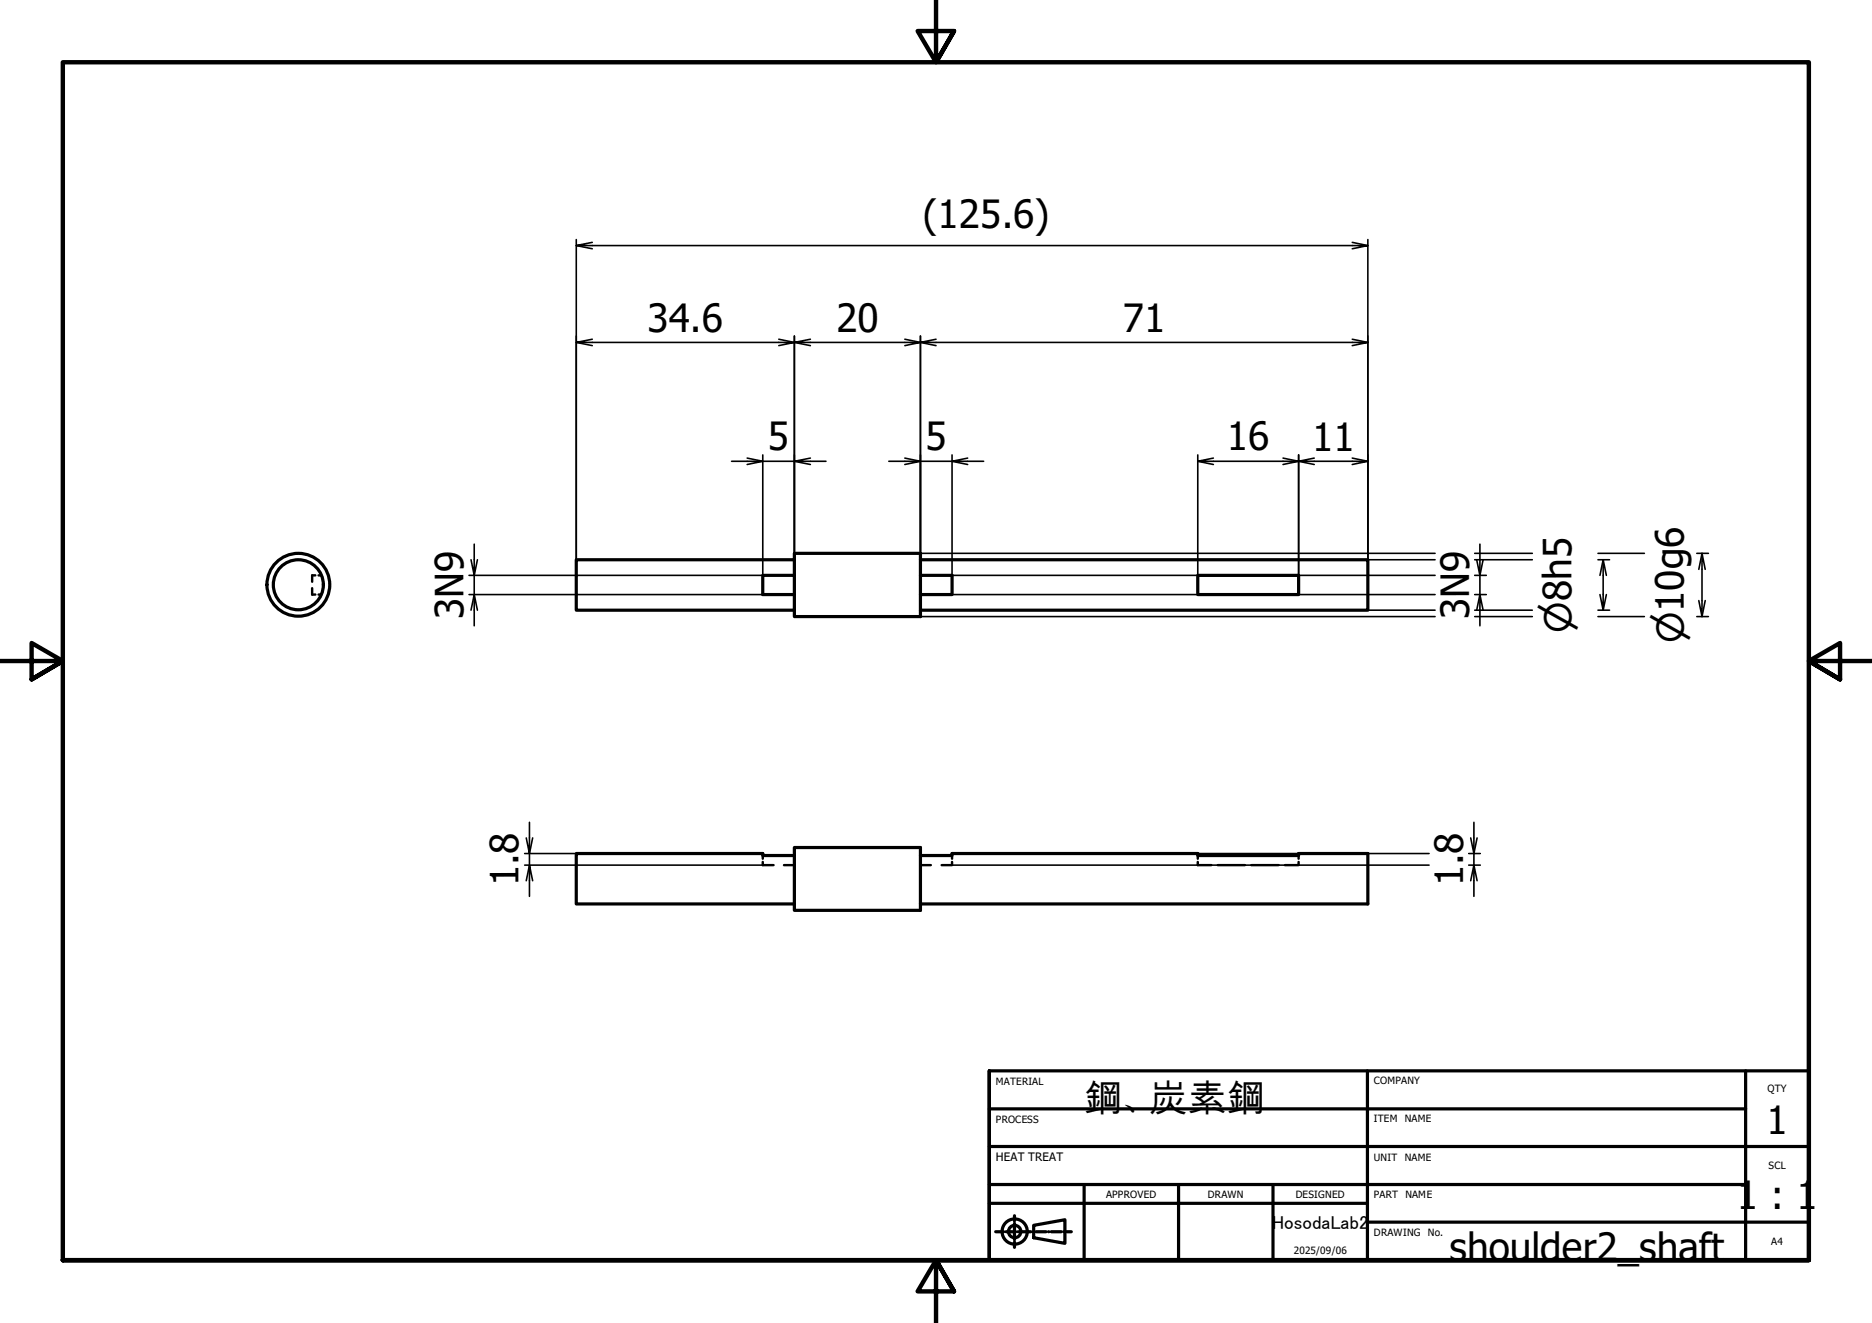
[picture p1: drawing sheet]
<svg xmlns="http://www.w3.org/2000/svg" width="297mm" height="210mm" viewBox="0 0 297 210" stroke-linecap="round" stroke-linejoin="round" font-family="sans-serif">
<!-- layer: Visible (ISO) -->
<g fill="none" stroke="#000" stroke-width=".51">
<path d="M126 91.3h-5v3h5M126 87.8h20v10h-20zM126 88.8h-34.6v8h34.6M146 91.3h5.1v3h-5.1M146 88.8h71v8h-71M190.1 91.3h16v3h-16zM126 135.7h-5v-.3h-29.6v8h34.6M126 134.5h20v9.9h-20zM146 135.7h5.1v-.3h39v.3h16v-.3h10.9v8h-71"/>
<circle cx="47.3" cy="92.8" r="4"/>
<circle cx="47.3" cy="92.8" r="5"/>
</g>
<!-- layer: Hidden (ISO) -->
<g fill="none" stroke="#000" stroke-width=".38">
<path d="M49.5 93.3v1h.5M50 91.3h-.5v1M50.5 94.3h.5M50.5 91.3h.5M121 136.8v.5h1.7M121 135.7v.5M124.4 137.3h1.6M146 137.3h1.7M151.1 136.8v.5h-1.7M151.1 135.7v.5M190.1 136.8v.5h2.1M190.1 135.7v.5"/>
<path d="M193.2 137.3h4.3M198.6 137.3h4.3M206.1 136.8v.5h-2.2M206.1 135.7v.5"/>
</g>
<!-- layer: Border (ISO) -->
<path d="M148.5 -.1v10l-2.9-5h5.8l-2.9 5 2.9-5M0 104.9h10l-5-2.9v5.8l5-2.9-5 2.9M297 104.9h-10l5-2.9v5.8l-5-2.9 5 2.9M10 199.9v-190h277v190h-277h277M151.4 204.9l-2.9-5 2.9 5h-5.8l2.9-5v10" fill="none" stroke="#000" stroke-width=".7"/>
<!-- layer: Title (ISO) -->
<g fill="none" stroke="#000" stroke-width=".51">
<path d="M157 169.9h130v30h-130M157 175.9h120M217 169.9v30M277 169.9v30M157 199.9v-30v30M157 190.9h60M157 187.9h120M157 181.9h130M158 195.4h.7M159.2 195.4h.1M159.6 195.4h1.6M161 192.9v.8"/>
<path d="M161 194.1v.1M161 194.6v1.6M161 196.6v.1M161 197.1v.8M161.5 195.4h.1M162.1 195.4h1.5M164 195.4h.1M164 194.4l5-.9v3.8l-5-.9zM164.4 195.4h1.6M166.4 195.4h.1M166.8 195.4h1.6M168.8 195.4h.1"/>
<path d="M169.2 195.4h.8M172 187.9v12M187 187.9v12M202 187.9v12M217 193.9h70"/>
<circle cx="161" cy="195.4" r="2"/>
<circle cx="161" cy="195.4" r=".98"/>
</g>
<!-- layer: Dimension (ISO) -->
<g fill="none" stroke="#000" stroke-width=".25">
<path d="M91.4 38v50.8M91.4 39l2.6 .5M94 38.5l-2.6 .5h125.6l-2.4 .5M214.6 38.5l2.4 .5M217 38v50.8h10.7M91.4 54.3l2.6 .5M94 53.8l-2.6 .5h34.6l-2.4 .5M123.6 53.8l5 1M126 53.3v35.5M128.6 53.8l-2.6 .5h20l-2.4 .5M143.6 53.8l4.9 1M146 53.3v34.5h81.7"/>
<path d="M148.5 53.8l-2.5 .5h71l-2.4 .5M214.6 53.8l2.4 .5M116.1 73.2h4.9l-2.4 .5M118.6 72.7l2.4 .5h5l2.6 .5M121 72.2v19.1h-46.6M128.6 72.7l-2.6 .5h5.1M141 73.2h5l-2.4 .5M143.6 72.7l2.4 .5h5.1l2.4 .5M151.1 72.2v19.1h76.6M153.5 72.7l-2.4 .5h5M190.1 73.2l2.4 .5M190.1 72.2v19.1"/>
<path d="M192.5 72.7l-2.4 .5h16l-2.5 .5M203.6 72.7l4.9 1M206.1 72.2v19.1M208.5 72.7l-2.4 .5h10.9l-2.4 .5M214.6 72.7l2.4 .5M74.4 94.3h46.6M75.2 86.3v5l-.5-2.5M75.8 96.8l-.6-2.5v5M75.8 88.8l-.6 2.5v3l-.5 2.5M146 97.8h81.7M151.1 94.3h76.6M217 96.8h10.7"/>
<path d="M234 91.3h1.8M234 94.3h1.8M234 87.8h9.1M234 97.8h9.1M234 88.8h9.1M234 96.8h9.1M234.8 86.3v5l-.5-2.5M235.3 96.8l-.5-2.5v5M235.3 88.8l-.5 2.5v3l-.5 2.5M253.6 87.8h7.3M253.6 97.8h7.3M253.6 88.8h1.8"/>
<path d="M253.6 96.8h1.8M254.4 88.8l-.5 2.5M254.9 91.3l-.5-2.5v8l-.5-2.5M254.9 94.3l-.5 2.5M269.2 87.8h1.9M269.2 97.8h1.9M270.1 87.8l-.5 2.5M270.6 90.3l-.5-2.5v10l-.5-2.5M270.6 95.3l-.5 2.5M83.2 135.4h8.2M83.2 137.3h37.8M84 130.5v4.9l-.5-2.5"/>
<path d="M84.5 139.7l-.5-2.4v4.9M84.5 132.9l-.5 2.5v1.9l-.5 2.4M151.1 137.3h75.7M190.1 135.4h36.7M233 135.4h1.9M233 137.3h1.9M233.9 130.5v4.9l-.5-2.5M234.4 139.7l-.5-2.4v4.9M234.4 132.9l-.5 2.5v1.9l-.5 2.4"/>
</g>
<g font-size="6.2">
<text x="146.4" y="36.2">(125.6)</text>
<text x="102.7" y="52.7">34.6</text>
<text x="132.7" y="52.7">20</text>
<text x="178.2" y="52.7">71</text>
<text x="121.9" y="71.5">5</text>
<text x="146.9" y="71.5">5</text>
<text x="194.7" y="71.5">16</text>
<text x="208.2" y="71.6">11</text>
<text x="73.5" y="98.3" transform="rotate(-90 73.5 98.3)">3N9</text>
<text x="233.1" y="98.3" transform="rotate(-90 233.1 98.3)">3N9</text>
<text x="82.3" y="140.6" transform="rotate(-90 82.3 140.6)">1.8</text>
<text x="232.2" y="140.6" transform="rotate(-90 232.2 140.6)">1.8</text>
<text x="172" y="176.4">鋼、炭素鋼</text>
<text x="280.3" y="179.9">1</text>
<text x="275.6" y="191.9">1 : 1</text>
<text x="230" y="200.1">shoulder2_shaft</text>
</g>
<g font-size="5.8">
<text x="249.4" y="100.4" transform="rotate(-90 249.4 100.4)">⌀8h5</text>
<text x="267.2" y="102.1" transform="rotate(-90 267.2 102.1)">⌀10g6</text>
</g>
<text font-size="3" x="201.9" y="194.9">HosodaLab2</text>
<text font-size="1.8" x="158" y="184.2">HEAT TREAT</text>
<g font-size="1.6">
<text x="158" y="172.1">MATERIAL</text>
<text x="218" y="172">COMPANY</text>
<text x="280.5" y="173.3">QTY</text>
<text x="158" y="178.2">PROCESS</text>
<text x="218" y="178.1">ITEM</text>
<text x="222.9" y="178.1">NAME</text>
<text x="218" y="184.1">UNIT</text>
<text x="222.9" y="184.1">NAME</text>
<text x="280.6" y="185.5">SCL</text>
<text x="175.5" y="190">APPROVED</text>
<text x="191.6" y="190">DRAWN</text>
<text x="205.6" y="190">DESIGNED</text>
<text x="218" y="190.1">PART</text>
<text x="223" y="190.1">NAME</text>
<text x="218" y="196.1">DRAWING</text>
<text x="226.6" y="196.1">No.</text>
<text x="281.1" y="197.5">A4</text>
<text x="205.3" y="198.9">2025/09/06</text>
</g>
</svg>
